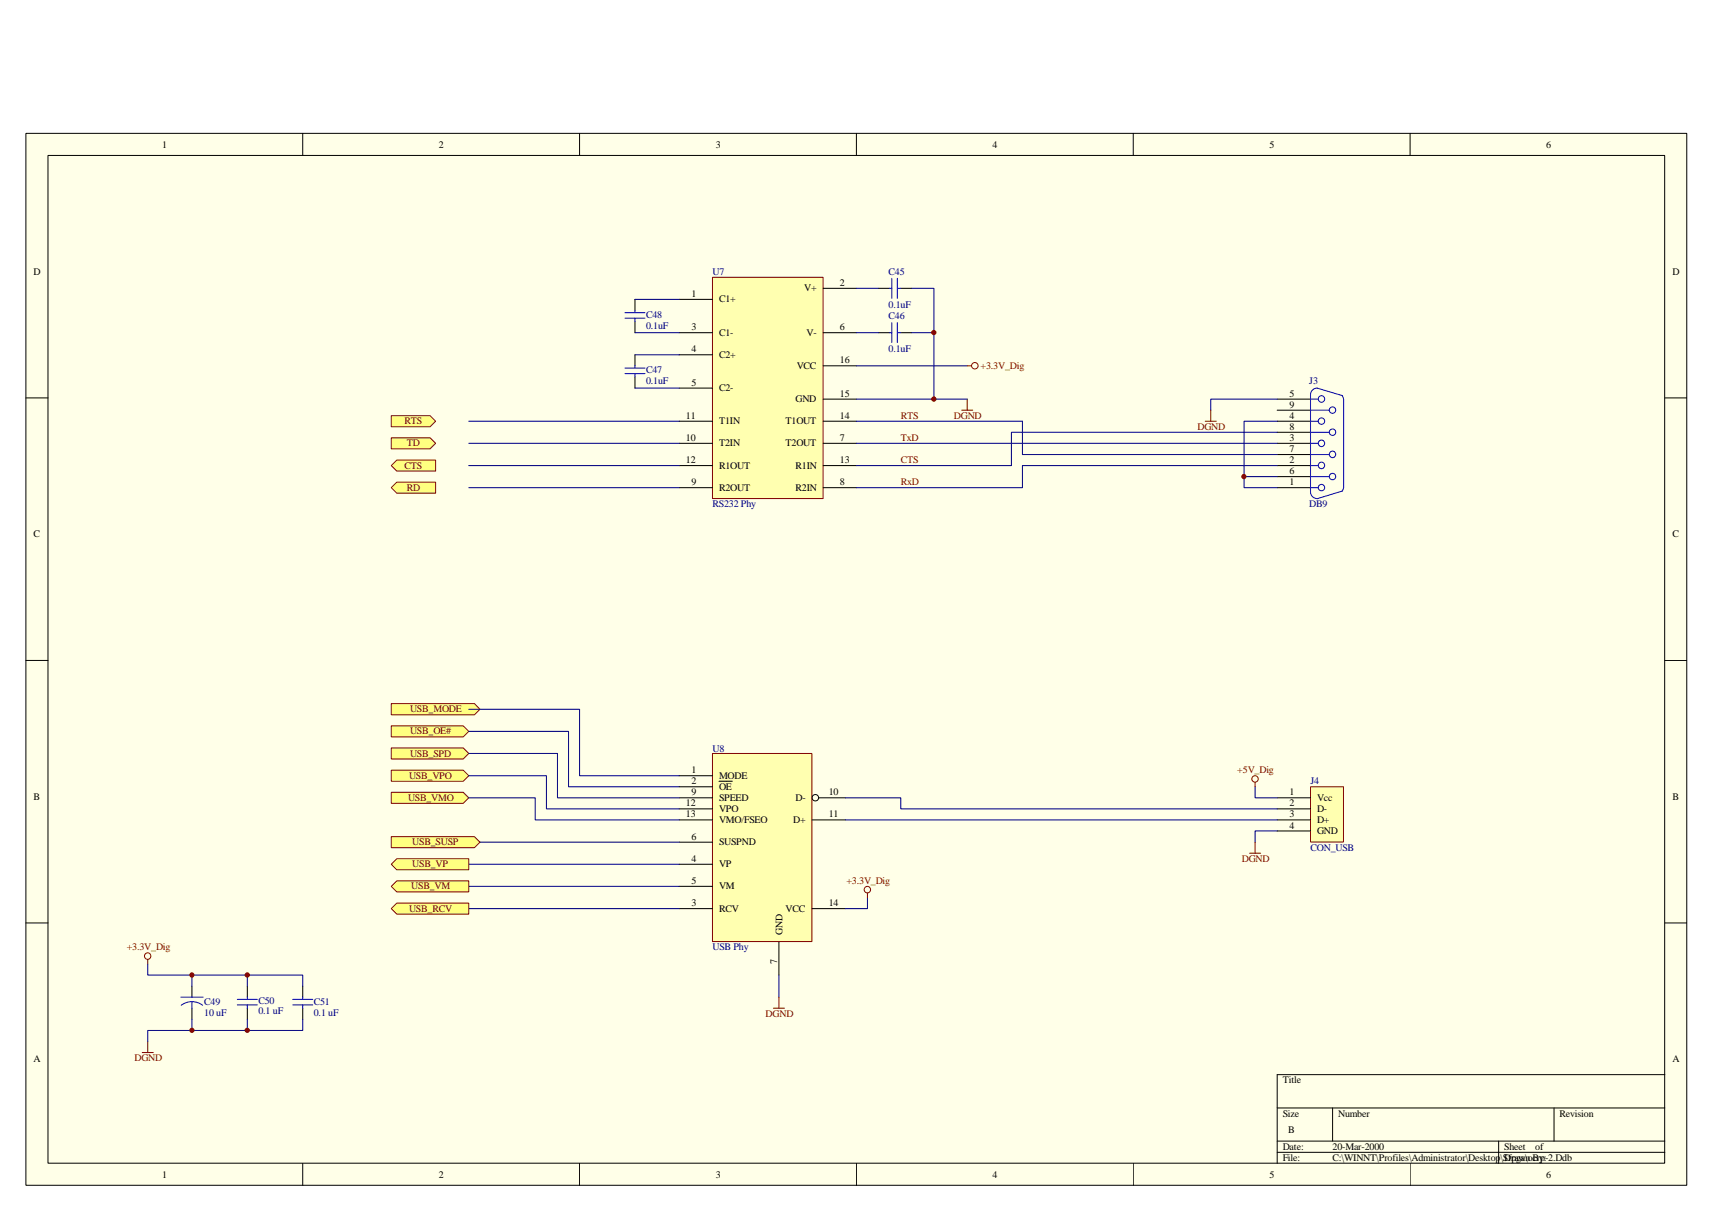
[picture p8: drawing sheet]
<svg xmlns="http://www.w3.org/2000/svg" width="420mm" height="297mm" viewBox="0 0 420 297" stroke-linecap="round" stroke-linejoin="round" font-family="sans-serif">
<path d="M6.3 32.7h407.4v258h-407.4z" fill="#ffffe8"/>
<g fill="none" stroke="#000" stroke-width=".25">
<path d="M6.3 32.7h407.4v258h-407.4zM11.8 38.1h396.5v247.2h-396.5zM74.3 32.7v5.4M142.2 32.7v5.4M210.1 32.7v5.4M278 32.7v5.4M345.9 32.7v5.4M6.3 97.6h5.5M408.3 97.6h5.5M6.3 162h5.5M408.3 162h5.5M6.3 226.4h5.5"/>
<path d="M408.3 226.4h5.5M313.3 271.8h95M313.3 279.9h95M326.9 271.8v8.1M367.6 279.9v5.5M381.2 271.8v8.1M408.3 263.6h-95v21.8M74.3 285.4v5.4M142.2 285.4v5.4M210.1 285.4v5.4M278 285.4v5.4M313.3 282.6h95"/>
<path d="M345.9 285.4v5.4"/>
</g>
<path d="M174.8 68.1h27.1v54.2h-27.1z" fill="#ffffb0"/>
<path d="M174.8 68h27.1v54.3h-27.1z" fill="none" stroke="#800000" stroke-width=".25"/>
<g fill="none" stroke="#000" stroke-width=".25">
<path d="M155.7 73.4v2.7M155.7 78.9v2.7M166.6 73.4h8.2M201.9 70.7h8.2M215.5 70.7h2.7M220.9 70.7h2.7M155.7 87v2.7M155.7 92.4v2.8M166.6 81.6h8.2M166.6 87h8.2M166.6 95.2h8.2M201.9 81.6h8.2"/>
<path d="M201.9 89.7h8.2M201.9 97.9h8.2M215.5 81.6h2.7M220.9 81.6h2.7M313.3 97.9h8.1M166.6 103.3h8.2M166.6 108.7h8.2M166.6 114.2h8.2M166.6 119.6h8.2M201.9 103.3h8.2M201.9 108.7h8.2M201.9 114.2h8.2"/>
<path d="M201.9 119.6h8.2M313.3 103.3h8.1M313.3 108.7h8.1M313.3 114.2h8.1M313.3 119.6h8.1M313.3 100.6h8.1M313.3 106h8.1M313.3 111.5h8.1M313.3 116.9h8.1"/>
</g>
<g fill="none" stroke="#00f" stroke-width=".25">
<path d="M153.3 78h4.9M153.3 76.7h4.9M155.7 76.1v.6M155.7 78v.9M218.2 70.7h.5M218.7 68.3v4.9M218.7 79.1v4.9M220.1 70.7h.8M220.1 68.3v4.9M220.1 79.1v4.9M153.3 91.6h4.9M153.3 90.3h4.9"/>
<path d="M155.7 89.7v.6M155.7 91.6v.8M218.2 81.6h.5M220.1 81.6h.8M321.4 97.9h1.9M329.2 97.1l.3 .8M329.3 97.1l-6.3-1.9a1.61 1.61 0 0 0-1.6 1.6v23.9M329.6 97.9v21.7M321.4 100.6h4.7M321.4 103.3h1.9M321.4 106h4.7M321.4 108.7h1.9"/>
<path d="M321.4 111.5h4.7M321.4 114.2h1.9M321.4 116.9h4.7M321.4 119.6h1.9M329.5 119.6l-.3 .8M321.4 120.7a1.61 1.61 0 0 0 1.6 1.6M329.3 120.4l-6.3 1.9"/>
<circle cx="324.1" cy="97.9" r=".79"/>
<circle cx="324.1" cy="108.7" r=".79"/>
<circle cx="324.1" cy="114.2" r=".79"/>
<circle cx="324.1" cy="103.3" r=".79"/>
<circle cx="324.1" cy="119.6" r=".79"/>
<circle cx="326.8" cy="111.4" r=".79"/>
<circle cx="326.8" cy="100.6" r=".79"/>
<circle cx="326.8" cy="116.9" r=".79"/>
<circle cx="326.8" cy="106" r=".79"/>
</g>
<g fill="none" stroke="#000080" stroke-width=".25">
<path d="M155.7 73.4h10.9M210.1 70.7h5.4M223.6 70.7h5.5v27.2h-19M155.7 81.6h10.9M155.7 87h10.9M155.7 95.2h10.9M210.1 81.6h5.4M210.1 89.7h27.1M223.6 81.6h5.5M115 103.3h51.6M115 108.7h51.6M115 114.2h51.6"/>
<path d="M115 119.6h51.6M210.1 103.3h40.7M210.1 108.7h103.2M250.8 111.5h62.5M313.3 106h-65.2v8.2h-38M313.3 114.2h-62.5v5.4h-40.7"/>
</g>
<g fill="#ffff80" stroke="#800000" stroke-width=".25">
<path d="M96 102h9.5l1.3 1.3-1.3 1.4h-9.5z" fill-rule="evenodd"/>
<path d="M96 107.4h9.5l1.3 1.3-1.3 1.4h-9.5z" fill-rule="evenodd"/>
<path d="M96 114.2l1.3-1.4h9.5v2.8h-9.5z" fill-rule="evenodd"/>
<path d="M96 119.6l1.3-1.3h9.5v2.7h-9.5z" fill-rule="evenodd"/>
</g>
<path d="M229.1 97.9h8.1M313.3 97.9h-16.3v2.7M250.8 103.3v8.2M305.1 116.9h8.2M313.3 103.3h-8.2v16.3h8.2" fill="none" stroke="#000080" stroke-width=".25"/>
<g fill="none" stroke="#800000" stroke-width=".25">
<path d="M237.2 89.7h1.1M237.2 97.9v2.7M235.9 100.6h2.7M295.6 103.3h2.7M297 100.6v2.7"/>
<circle cx="239.1" cy="89.7" r=".79"/>
</g>
<path d="M321.5 193h8v13.5h-8z" fill="#ffffb0"/>
<path d="M321.4 193h8.1v13.5h-8.1z" fill="none" stroke="#800000" stroke-width=".25"/>
<path d="M313.3 195.7h8.1M313.3 198.4h8.1M313.3 201.1h8.1M313.3 203.8h8.1" fill="none" stroke="#000" stroke-width=".25"/>
<path d="M174.8 184.9h24.3v46.1h-24.3z" fill="#ffffb0"/>
<g fill="none" stroke="#800000" stroke-width=".25">
<path d="M174.8 184.8h24.3v46.2h-24.3zM307.8 191.9v1.1M212.8 219.1v1.1M306.5 209.3h2.7M307.8 206.6v2.7M189.7 247.3h2.7M191.1 244.6v2.7"/>
<circle cx="307.8" cy="191.1" r=".79"/>
<circle cx="212.7" cy="218.2" r=".79"/>
</g>
<g fill="none" stroke="#000" stroke-width=".25">
<path d="M166.6 190.3h8.2M166.6 195.7h8.2M166.6 198.4h8.2M166.6 193h8.2M176.4 191.6h3.2M200.8 195.7h6.5M166.6 217.4h8.2M166.6 201.1h8.2M166.6 206.6h8.2M166.6 212h8.2M199.2 201.1h8.1M166.6 222.9h8.2"/>
<path d="M191.1 231v8.2M199.2 222.9h8.1"/>
<circle cx="200" cy="195.7" r=".79"/>
</g>
<path d="M207.3 195.7h13.6v2.7h92.4M307.8 193v2.7h5.5M115 206.6h51.6M115 212h51.6M115 217.4h51.6M207.3 201.1h106M313.3 203.8h-5.5v2.8M115 222.9h51.6M191.1 239.2v5.4M212.8 220.2v2.7h-5.5" fill="none" stroke="#000080" stroke-width=".25"/>
<g fill="#ffff80" stroke="#800000" stroke-width=".25">
<path d="M96 172.6h20.4l1.3 1.4-1.3 1.3h-20.4z" fill-rule="evenodd"/>
<path d="M96 178h17.6l1.4 1.4-1.4 1.3h-17.6z" fill-rule="evenodd"/>
<path d="M96 183.5h17.6l1.4 1.3-1.4 1.4h-17.6z" fill-rule="evenodd"/>
<path d="M96 188.9h17.6l1.4 1.4-1.4 1.3h-17.6z" fill-rule="evenodd"/>
<path d="M96 194.3h17.6l1.4 1.4-1.4 1.3h-17.6z" fill-rule="evenodd"/>
</g>
<path d="M115 174h27.2v16.3h24.4M115 179.4h24.4v13.6h27.2M115 184.8h21.7v10.9h29.9M115 190.3h19v8.1h32.6M115 195.7h16.3v5.4h35.3" fill="none" stroke="#000080" stroke-width=".25"/>
<g fill="#ffff80" stroke="#800000" stroke-width=".25">
<path d="M96 205.2h20.4l1.3 1.4-1.3 1.3h-20.4z" fill-rule="evenodd"/>
<path d="M96 212l1.3-1.4h17.7v2.7h-17.7z" fill-rule="evenodd"/>
<path d="M96 217.4l1.3-1.3h17.7v2.7h-17.7z" fill-rule="evenodd"/>
<path d="M96 222.9l1.3-1.4h17.7v2.7h-17.7z" fill-rule="evenodd"/>
</g>
<g fill="#800000" stroke="#800000" stroke-width=".25">
<circle cx="229.1" cy="97.9" r=".52"/>
<circle cx="229.1" cy="81.6" r=".52"/>
<circle cx="305.1" cy="116.9" r=".52"/>
<circle cx="60.6" cy="239.1" r=".52"/>
<circle cx="47.1" cy="239.1" r=".52"/>
<circle cx="60.7" cy="252.7" r=".52"/>
<circle cx="47.1" cy="252.7" r=".51"/>
</g>
<g fill="none" stroke="#800000" stroke-width=".25">
<path d="M36.2 235.4v1.1M34.9 258.2h2.7M36.2 255.5v2.7"/>
<circle cx="36.2" cy="234.5" r=".79"/>
</g>
<path d="M47.1 241.9v2.7M47.1 247.3v2.7M60.7 241.9v2.7M60.7 247.3v2.7M74.3 241.9v2.7M74.3 247.3v2.7" fill="none" stroke="#000" stroke-width=".25"/>
<path d="M44.4 244.6h5.4M47.1 245.7l1.4 .2 1.2 .7M47.1 245.7l-1.4 .2-1.3 .7M47.1 245.7v1.6M58.2 246.5h4.9M58.2 245.1h4.9M60.7 244.6v.5M60.7 246.5v.8M71.8 246.5h4.9M71.8 245.1h4.9M74.3 244.6v.5M74.3 246.5v.8" fill="none" stroke="#00f" stroke-width=".25"/>
<path d="M36.2 236.5v2.7h38.1v2.7M47.1 239.2v2.7M60.7 239.2v2.7M47.1 250v2.8M60.7 250v2.8M74.3 250v2.8h-38.1v2.7" fill="none" stroke="#000080" stroke-width=".25"/>
<g font-size="2.5">
<text x="39.8" y="36.2">1</text>
<text x="107.7" y="36.2">2</text>
<text x="175.6" y="36.2">3</text>
<text x="243.5" y="36.2">4</text>
<text x="311.4" y="36.2">5</text>
<text x="379.3" y="36.2">6</text>
<text x="8.3" y="67.4">D</text>
<text x="197.3" y="71.5">V+</text>
<text x="206" y="70.1">2</text>
<text x="410.3" y="67.4">D</text>
<text x="169.6" y="72.8">1</text>
<text x="176.4" y="74.2">C1+</text>
<text x="169.6" y="81">3</text>
<text x="176.4" y="82.4">C1-</text>
<text x="197.8" y="82.4">V-</text>
<text x="206" y="81">6</text>
<text x="169.6" y="86.4">4</text>
<text x="176.4" y="87.8">C2+</text>
<text x="206" y="89.1">16</text>
<text x="169.6" y="94.6">5</text>
<text x="176.4" y="95.9">C2-</text>
<text x="195.4" y="90.5">VCC</text>
<text x="195.1" y="98.7">GND</text>
<text x="206" y="97.3">15</text>
<text x="316.3" y="97.3">5</text>
<text x="316.3" y="100">9</text>
<text x="168.2" y="102.7">11</text>
<text x="176.4" y="104.1">T1IN</text>
<text x="192.7" y="104.1">T1OUT</text>
<text x="206" y="102.7">14</text>
<text x="316.3" y="102.7">4</text>
<text x="316.3" y="105.4">8</text>
<text x="168.2" y="108.1">10</text>
<text x="168.2" y="113.6">12</text>
<text x="176.4" y="109.5">T2IN</text>
<text x="192.7" y="109.5">T2OUT</text>
<text x="206" y="108.1">7</text>
<text x="206" y="113.6">13</text>
<text x="316.3" y="108.1">3</text>
<text x="316.3" y="110.9">7</text>
<text x="316.3" y="113.6">2</text>
<text x="169.6" y="119">9</text>
<text x="176.4" y="115">R1OUT</text>
<text x="195.1" y="115">R1IN</text>
<text x="206" y="119">8</text>
<text x="316.3" y="116.3">6</text>
<text x="316.3" y="119">1</text>
<text x="176.4" y="120.4">R2OUT</text>
<text x="195.1" y="120.4">R2IN</text>
<text x="8.3" y="131.8">C</text>
<text x="410.3" y="131.8">C</text>
<text x="169.6" y="189.6">1</text>
<text x="176.4" y="191">MODE</text>
<text x="8.3" y="196.2">B</text>
<text x="168.2" y="197.8">12</text>
<text x="169.6" y="195.1">9</text>
<text x="169.6" y="192.4">2</text>
<text x="176.4" y="196.5">SPEED</text>
<text x="176.4" y="193.7">OE</text>
<text x="195.1" y="196.5">D-</text>
<text x="203.3" y="195.1">10</text>
<text x="316.3" y="195.1">1</text>
<text x="316.3" y="197.8">2</text>
<text x="323" y="196.5">Vcc</text>
<text x="410.3" y="196.2">B</text>
<text x="168.2" y="200.5">13</text>
<text x="176.4" y="199.2">VPO</text>
<text x="176.4" y="201.9">VMO/FSEO</text>
<text x="194.6" y="201.9">D+</text>
<text x="203.3" y="200.5">11</text>
<text x="316.3" y="200.5">3</text>
<text x="316.3" y="203.2">4</text>
<text x="323" y="199.2">D-</text>
<text x="323" y="201.9">D+</text>
<text x="169.6" y="205.9">6</text>
<text x="176.4" y="207.3">SUSPND</text>
<text x="323" y="204.6">GND</text>
<text x="169.6" y="211.4">4</text>
<text x="176.4" y="212.8">VP</text>
<text x="169.6" y="216.8">5</text>
<text x="176.4" y="218.2">VM</text>
<text x="169.6" y="222.3">3</text>
<text x="176.4" y="223.6">RCV</text>
<text x="192.7" y="223.6">VCC</text>
<text x="203.3" y="222.3">14</text>
<text x="191.9" y="229.4" transform="rotate(-90 191.9 229.4)">GND</text>
<text x="190.6" y="236.5" transform="rotate(-90 190.6 236.5)">7</text>
<text x="8.3" y="260.5">A</text>
<text x="410.3" y="260.5">A</text>
<text x="314.6" y="265.7">Title</text>
<text x="314.6" y="273.9">Size</text>
<text x="328.2" y="273.9">Number</text>
<text x="382.5" y="273.9">Revision</text>
<text x="316" y="277.9">B</text>
<text x="314.6" y="284.8">File:</text>
<text x="314.6" y="282">Date:</text>
<text x="326.9" y="284.8">C:\WINNT\Profiles\Administrator\Desktop\Sfpga\ocrp-2.Ddb</text>
<text x="326.9" y="282">20-Mar-2000</text>
<text x="368.9" y="282">Sheet</text>
<text x="368.9" y="284.8">Drawn By:</text>
<text x="376.6" y="282">of</text>
<text x="39.8" y="288.8">1</text>
<text x="107.7" y="288.8">2</text>
<text x="175.6" y="288.8">3</text>
<text x="243.5" y="288.8">4</text>
<text x="311.4" y="288.8">5</text>
<text x="379.3" y="288.8">6</text>
</g>
<g font-size="2.5" fill="#000080">
<text x="174.8" y="67.4">U7</text>
<text x="217.9" y="67.4">C45</text>
<text x="217.9" y="75.6">0.1uF</text>
<text x="158.5" y="78">C48</text>
<text x="158.5" y="80.7">0.1uF</text>
<text x="217.9" y="78.3">C46</text>
<text x="217.9" y="86.4">0.1uF</text>
<text x="158.5" y="91.6">C47</text>
<text x="158.5" y="94.3">0.1uF</text>
<text x="321.1" y="94.3">J3</text>
<text x="174.8" y="124.4">RS232 Phy</text>
<text x="321.1" y="124.4">DB9</text>
<text x="174.8" y="184.5">U8</text>
<text x="321.4" y="192.4">J4</text>
<text x="321.4" y="208.7">CON_USB</text>
<text x="174.8" y="233.1">USB Phy</text>
<text x="50.1" y="246.5">C49</text>
<text x="50.1" y="249.2">10 uF</text>
<text x="63.4" y="246.2">C50</text>
<text x="63.4" y="248.6">0.1 uF</text>
<text x="77" y="246.5">C51</text>
<text x="77" y="249.2">0.1 uF</text>
</g>
<g font-size="2.5" fill="#800000">
<text x="240.5" y="90.5">+3.3V_Dig</text>
<text x="99.2" y="104.1">RTS</text>
<text x="220.9" y="102.7">RTS</text>
<text x="234" y="102.7">DGND</text>
<text x="293.7" y="105.4">DGND</text>
<text x="99.8" y="109.5">TD</text>
<text x="220.9" y="108.1">TxD</text>
<text x="220.9" y="113.6">CTS</text>
<text x="99.2" y="115">CTS</text>
<text x="220.9" y="119">RxD</text>
<text x="99.8" y="120.4">RD</text>
<text x="100.6" y="174.7">USB_MODE</text>
<text x="100.6" y="180.2">USB_OE#</text>
<text x="100.6" y="185.6">USB_SPD</text>
<text x="100.3" y="191">USB_VPO</text>
<text x="303.5" y="189.6">+5V_Dig</text>
<text x="100.1" y="196.5">USB_VMO</text>
<text x="101.1" y="207.3">USB_SUSP</text>
<text x="101.1" y="212.8">USB_VP</text>
<text x="304.6" y="211.4">DGND</text>
<text x="100.9" y="218.2">USB_VM</text>
<text x="207.6" y="216.8">+3.3V_Dig</text>
<text x="100.3" y="223.6">USB_RCV</text>
<text x="31.1" y="233.1">+3.3V_Dig</text>
<text x="187.8" y="249.4">DGND</text>
<text x="33" y="260.3">DGND</text>
</g>
</svg>
